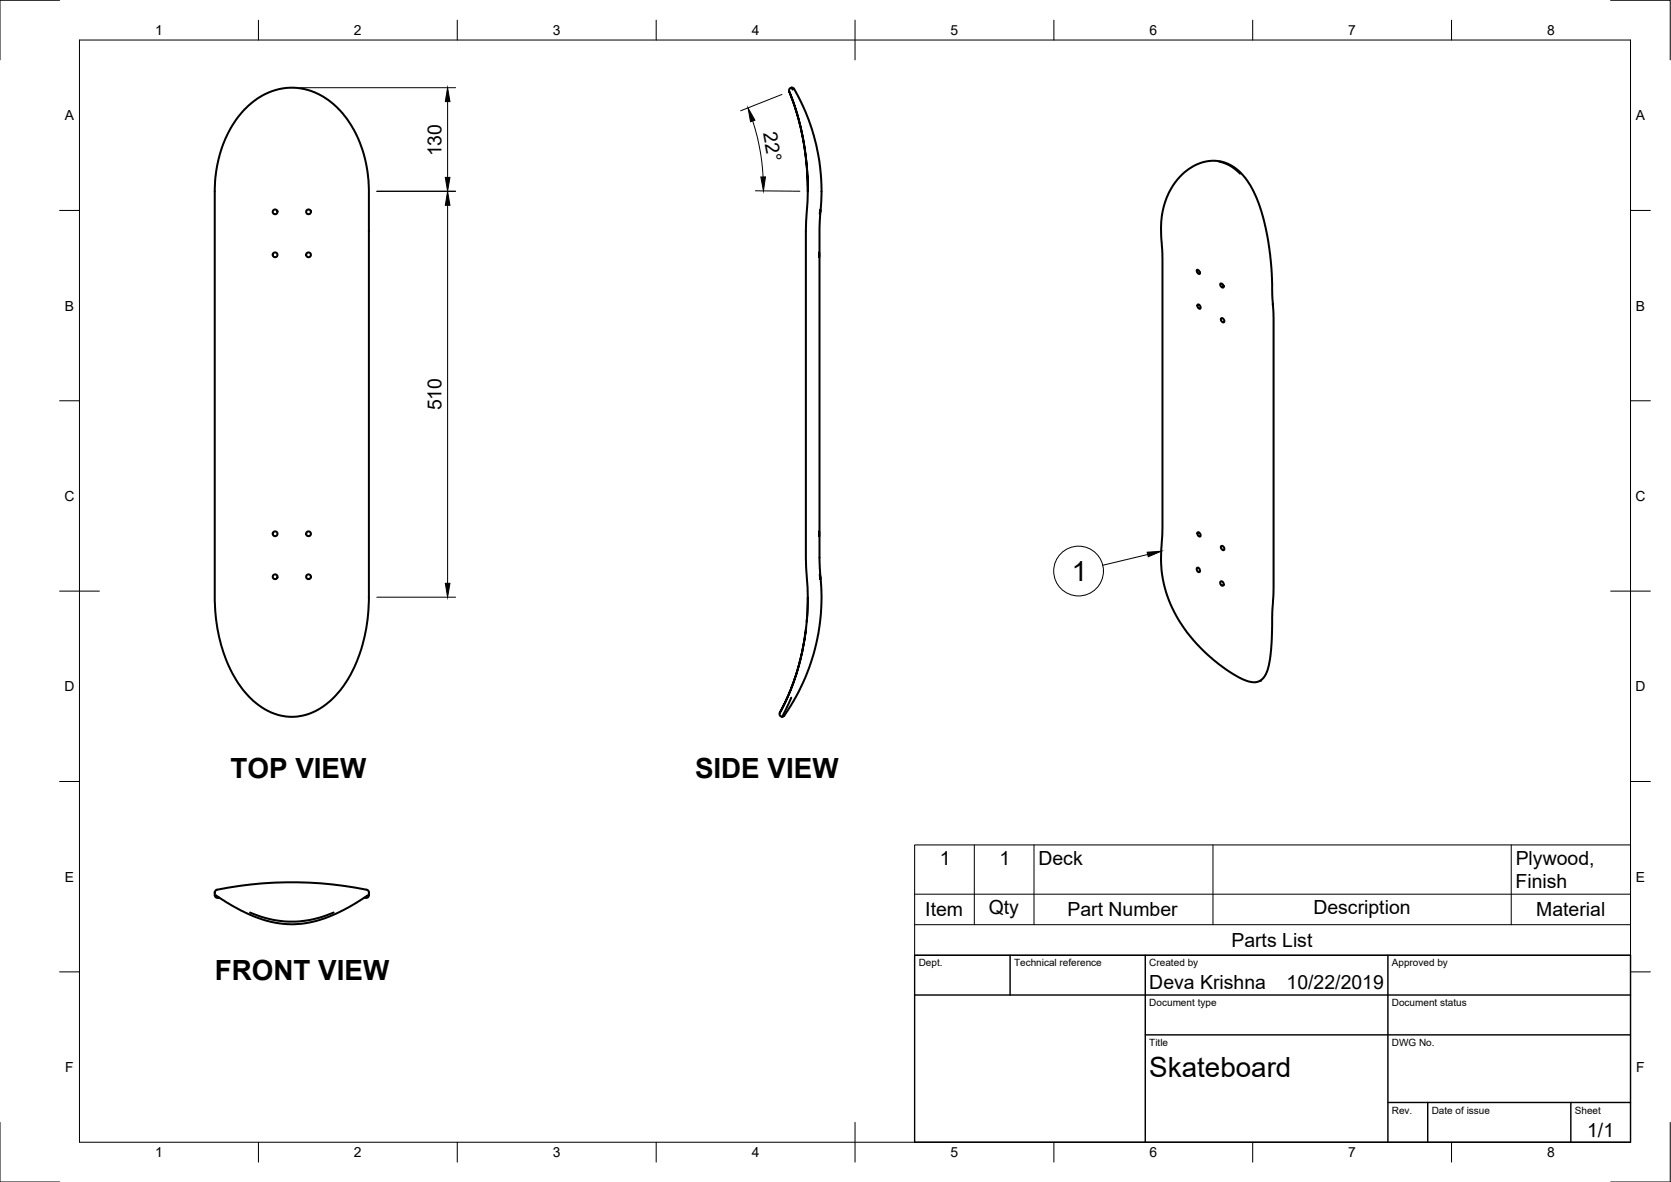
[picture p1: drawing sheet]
<svg xmlns="http://www.w3.org/2000/svg" width="420mm" height="297mm" viewBox="0 0 420 297" stroke-linecap="round" stroke-linejoin="round" font-family="sans-serif">
<!-- layer: Visible -->
<g fill="none" stroke="#000" stroke-width=".51">
<path d="M61.6 27.4a15.4 15.4 0 0 1 19.2-3.3 25.3 25.3 0 0 1 11.4 18 97 97 0 0 1 .6 15.4v93.5l-.4 4.7-.7 4.3-.9 3.3-1.4 3.6a21.7 21.7 0 0 1-12 12.6 14.3 14.3 0 0 1-15.1-4.8 36.5 36.5 0 0 1-8.3-23.3v-100.8a31.3 31.3 0 0 1 7.6-23.2zM198.4 23a.75 .75 0 0 1 .6-1 .75 .75 0 0 1 .9 .8l2.6 5.2 1.9 5.2 1.3 5.7 .8 5.8 .1 4-.5 8.8v83.2l.1 3.1a51.2 51.2 0 0 1-9.3 36.3h-.2M198.5 23l1.9 5.7 1.5 6.3 .9 6.6 .3 6.5-.3-6.5-.9-6.7-1.5-6.4zM199.1 22l.2 .5M203.1 48.1l-.5 10v82l.5 10-.3 6.2M206.2 52.6l-.1 1.2zM297 44.1l1.2-1.1a10 10 0 0 1 15.5 2.5l1.3 2.2 1.5 3.4 1.1 3.6 1 4.4 1.1 8.2 .5 11.6v69l-.5 13.4-.3 4.1-.5 2.5a3.8 3.8 0 0 1-4.1 3.5l-2.4-.7-4-2.4-4.1-3.2-4.2-4.2-3.2-4.2-2.1-3.8-1.7-4.3-.9-4-.3-4.5 .4-7.4v-67.9l-.3-6v-3l.6-4 .9-2.4 1.5-2.9zM306.6 40.6l2.5 1 1.6 1.1 1.1 .9M206 63.4v1.2zM300.9 67.9h.4l.3 .4a.32 .32 0 0 1 0 .6 .32 .32 0 0 1-.5-.3zM301.1 76.6l.2-.1 .4 .2 .2 .5-.1 .4-.5-.2zM306.8 71.3h.5l.3 .4a.36 .36 0 0 1-.1 .6 .36 .36 0 0 1-.5-.3z"/>
<path d="M307 80l.3-.1 .4 .3 .2 .5-.1 .3h-.3l-.4-.3zM206 133.5v1.2zM301.1 133.8h.4l.3 .4 .1 .4-.2 .2-.5-.3zM307 137.3h.6l.2 .6a.39 .39 0 0 1-.4 .4 .39 .39 0 0 1-.3-.4zM203.1 150.1l-.1 3.6-.4 4.7-1.4 7.4-2.3 7.3-2.8 6 2.4-4.9 1.8-5.2 1.4-5.1 .9-5.9M206.1 144.3l.2 1.2zM300.9 142.8a.55 .55 0 0 1 .7 .3 .55 .55 0 0 1-.2 .7l-.5-.5zM306.9 146.2a.54 .54 0 0 1 .7 .3 .54 .54 0 0 1-.3 .7l-.4-.5zM196.1 179.1v.7l.6 .3M198.9 175.3l-2.2 4.8M54.3 225l4.6 2.9 4.8 2.3 4.8 1.5 4.5 .6 4-.3 4.9-1.3 5.7-2.6 4.8-3.1M55.1 225.6h-.3"/>
<path d="M62.9 229.3l3.7 1.4 3.1 .6a25.3 25.3 0 0 0 14.2-2M91.6 225.6h.3M92.2 223.6a94.4 94.4 0 0 0-37.9 .1l-.3 .3v.5a.96 .96 0 0 0 .8 1.1M92.2 223.6a.83 .83 0 0 1 .6 1v.3a.67 .67 0 0 1-.9 .7"/>
<circle cx="69.2" cy="53.2" r=".6"/>
<circle cx="77.6" cy="53.2" r=".6"/>
<circle cx="69.2" cy="64" r=".6"/>
<circle cx="77.6" cy="64" r=".6"/>
<circle cx="69.2" cy="134.1" r=".6"/>
<circle cx="77.6" cy="134.1" r=".6"/>
<circle cx="69.2" cy="144.9" r=".6"/>
<circle cx="77.6" cy="144.9" r=".6"/>
</g>
<circle cx="316.8" cy="171.1" r=".25" fill="#000"/>
<!-- layer: Border -->
<g fill="none" stroke="#000" stroke-width=".25">
<path d="M15 .1h-15v15M20 10.1h390v276.9h-390zM65 5.1v5M115 5.1v5M165 5.1v5M215 5.1v10M265 5.1v5M315 5.1v5M365 5.1v5M405 .1h15v15M15 52.9h5M410 52.9h5"/>
<path d="M15 100.7h5M410 100.7h5M15 148.6h10M405 148.6h10M15 196.4h5M410 196.4h5M15 244.2h5M410 244.2h5M0 282.1v14.9h15M65 287v5M115 287v5M165 287v5"/>
<path d="M215 282.1v9.9M265 287v5M315 287v5M365 287v5M420 282.1v14.9h-15"/>
</g>
<!-- layer: TitleBlock -->
<path d="M230 240.1h180v46.9h-180zM230 250h180M254 240.1v9.9M288 240.1v46.9M349 240.1v46.9M288 260.1h122M349 277.1h61M359 277.1v9.9M395 277.1v9.9" fill="none" stroke="#000" stroke-width=".36"/>
<!-- layer: Dimensions -->
<path d="M75.4 22h39.2M112.5 25.5v19.1M189.3 30.4l1.1 3.9 .8 4.1 .7 6.1M196.6 23.7l-10.4 4.1M94.7 48.1h19.9M112.5 51.6v95M189.9 47.9l11.2 .2M94.7 150.1h19.9" fill="none" stroke="#000" stroke-width=".25"/>
<path d="M112.5 22l.6 3.5h-1.1zM188.1 27.1l1.7 3.1-1.1 .4zM112.5 48.1l.6 3.5h-1.1zM112 44.6h1.1l-.6 3.5zM191.3 44.5h1.2l-.5 3.5zM112 146.6h1.1l-.6 3.5z" fill="#000" stroke="#000" stroke-width=".25"/>
<!-- layer: BOM -->
<g fill="none" stroke="#000" stroke-width=".25">
<path d="M288.6 139.3l-11.3 2.8M230 212.3h180v27.8h-180zM245 212.3v20.1M260 212.3v20.1M305 212.3v20.1M380 212.3v20.1M230 232.4h180M230 224.7h180"/>
<circle cx="271.2" cy="143.5" r="6.3"/>
</g>
<path d="M288.4 138.8l3.6-.3-3.3 1.4z" fill="#000" stroke="#000" stroke-width=".25"/>
<g font-size="7">
<text x="269.5" y="146">1</text>
<text x="58" y="195.6">TOP VIEW</text>
<text x="174.8" y="195.5">SIDE VIEW</text>
<text x="54" y="246.2">FRONT VIEW</text>
<text x="289" y="270.6">Skateboard</text>
</g>
<g font-size="4.9">
<text x="191.9" y="33.5" transform="rotate(80 191.9 33.5)">22°</text>
<text x="111" y="39.3" transform="rotate(-90 111 39.3)">130</text>
<text x="111" y="103.2" transform="rotate(-90 111 103.2)">510</text>
<text x="236.3" y="217.3">1</text>
<text x="251.3" y="217.3">1</text>
<text x="261.1" y="217.3">Deck</text>
<text x="381.1" y="217.3">Plywood,</text>
<text x="381.1" y="223.2">Finish</text>
<text x="232.7" y="230.3">Item</text>
<text x="248.6" y="229.8">Qty</text>
<text x="268.4" y="230.3">Part Number</text>
<text x="330.2" y="229.8">Description</text>
<text x="386.3" y="230.3">Material</text>
<text x="309.6" y="237.9">Parts List</text>
<text x="289" y="248.5">Deva Krishna</text>
<text x="323.5" y="248.5">10/22/2019</text>
<text x="399.1" y="285.7">1/1</text>
</g>
<g font-size="3.5">
<text x="39" y="8.8">1</text>
<text x="89" y="8.8">2</text>
<text x="139" y="8.8">3</text>
<text x="189" y="8.8">4</text>
<text x="239" y="8.8">5</text>
<text x="289" y="8.8">6</text>
<text x="339" y="8.8">7</text>
<text x="389" y="8.8">8</text>
<text x="16.3" y="30.2">A</text>
<text x="411.3" y="30.2">A</text>
<text x="16.3" y="78">B</text>
<text x="411.3" y="78">B</text>
<text x="16.2" y="125.9">C</text>
<text x="411.2" y="125.9">C</text>
<text x="16.2" y="173.7">D</text>
<text x="411.2" y="173.7">D</text>
<text x="16.3" y="221.6">E</text>
<text x="411.3" y="221.6">E</text>
<text x="16.4" y="269.4">F</text>
<text x="411.4" y="269.4">F</text>
<text x="39" y="290.8">1</text>
<text x="89" y="290.8">2</text>
<text x="139" y="290.8">3</text>
<text x="189" y="290.8">4</text>
<text x="239" y="290.8">5</text>
<text x="289" y="290.8">6</text>
<text x="339" y="290.8">7</text>
<text x="389" y="290.8">8</text>
</g>
<g font-size="2.5">
<text x="231" y="242.9">Dept.</text>
<text x="255" y="242.9">Technical reference</text>
<text x="289" y="242.9">Created by</text>
<text x="350" y="242.9">Approved by</text>
<text x="289" y="252.8">Document type</text>
<text x="350" y="252.8">Document status</text>
<text x="289" y="262.9">Title</text>
<text x="350" y="262.9">DWG No.</text>
<text x="350" y="279.9">Rev.</text>
<text x="360" y="279.9">Date of issue</text>
<text x="396" y="279.9">Sheet</text>
</g>
</svg>
